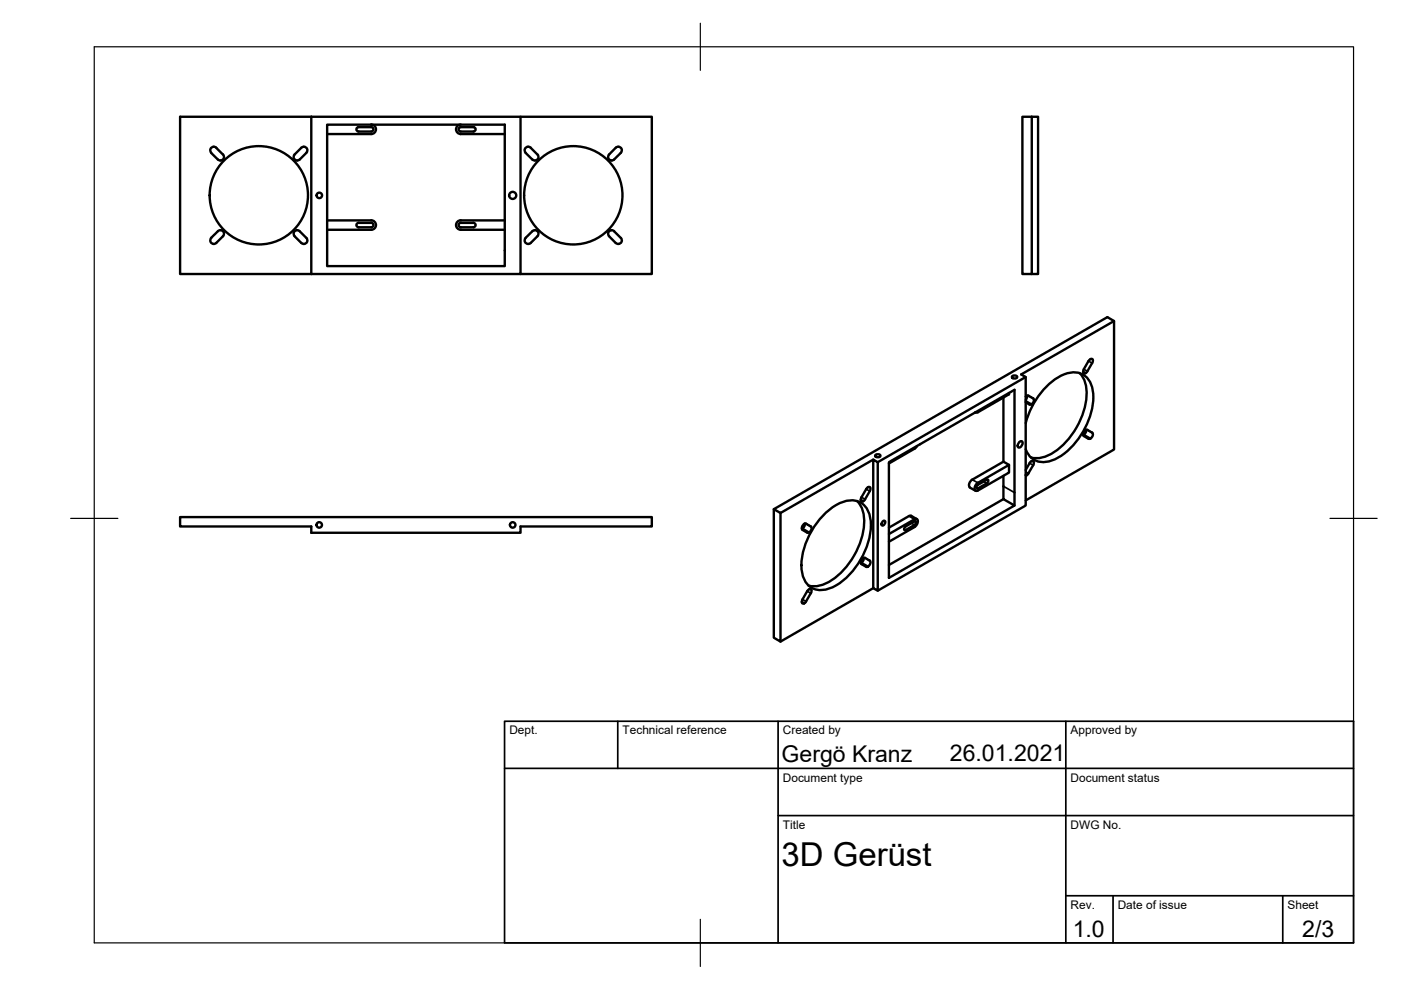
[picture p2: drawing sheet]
<svg xmlns="http://www.w3.org/2000/svg" width="297mm" height="210mm" viewBox="0 0 297 210" stroke-linecap="round" stroke-linejoin="round" font-family="sans-serif">
<!-- layer: Sichtbar -->
<g fill="none" stroke="#000" stroke-width=".51">
<path d="M44.8 32.4l1.4 1.4M44.8 32.4a.74 .74 0 0 1 0-1.1 .74 .74 0 0 1 1 0l1.5 1.4a.76 .76 0 0 1 0 1.1 .76 .76 0 0 1-1.1 0M62.5 32.7a.75 .75 0 0 0-.2 .9 .75 .75 0 0 0 .7 .4M64.4 31.1a.75 .75 0 0 1 .7 .5 .75 .75 0 0 1-.1 .8M64.4 31.1l-.5 .2-1.4 1.5M64.9 32.4l-1.4 1.4-.5 .2M66 24.8h44.4v33.3h-44.4M66 24.8h-27.8v33.3h27.8M66 24.8v33.3M69.4 26.4h37.6v30h-37.6zM76 27h2.7M76 26.9a.48 .48 0 0 0-.4 .5 .48 .48 0 0 0 .4 .5"/>
<path d="M78.7 26.4a1.01 1.01 0 0 1 1 1 1.01 1.01 0 0 1-1 1h-9.3M78.7 26.9a.48 .48 0 0 1 .5 .5 .48 .48 0 0 1-.5 .5h-2.7M97.7 27h2.7M97.7 26.4a1.01 1.01 0 0 0-1 1 1.01 1.01 0 0 0 1 1h9.3M97.7 26.9a.48 .48 0 0 0-.5 .5 .48 .48 0 0 0 .5 .5h2.7a.48 .48 0 0 0 .4-.5 .48 .48 0 0 0-.4-.5M110.4 24.8h27.8v33.3h-27.8M111.5 32.4a.75 .75 0 0 1 0-1.1 .75 .75 0 0 1 1 0l1.5 1.4a.76 .76 0 0 1-.1 1.1 .76 .76 0 0 1-1 0l-1.5-1.4M129.1 32.7a.75 .75 0 0 0-.1 .9 .75 .75 0 0 0 .7 .4M130.2 33.8l-.5 .2M131.6 32.4l-1.4 1.4M131.6 32.4a.76 .76 0 0 0 0-1.1 .76 .76 0 0 0-1.1 0l-1.4 1.5M218.8 24.8v33.3h-2v-33.3h3.3v33.3h-1.3"/>
<path d="M46.2 49l-1.4 1.4M46.2 49a.76 .76 0 0 1 1.1 0 .76 .76 0 0 1 0 1.1l-1.4 1.4a.75 .75 0 0 1-1.1 0 .75 .75 0 0 1 0-1.1M62.5 50.1l1.4 1.4 .5 .2M63 48.8l.5 .2 1.4 1.4M63 48.8a.75 .75 0 0 0-.7 .5 .75 .75 0 0 0 .2 .8M65 50.4a.75 .75 0 0 1 .1 .9 .75 .75 0 0 1-.7 .4M69.4 46.7h9.3M76 47.3h2.7M76 47.2a.48 .48 0 0 0-.4 .5 .48 .48 0 0 0 .4 .5M78.7 46.7a1.01 1.01 0 0 1 1 1 1.01 1.01 0 0 1-1 1h-9.3M78.7 47.2a.48 .48 0 0 1 .5 .5 .48 .48 0 0 1-.5 .5h-2.7M97.7 47.3h2.7"/>
<path d="M97.7 46.7h9.3M97.7 46.7a1.01 1.01 0 0 0-1 1 1.01 1.01 0 0 0 1 1h9.3M100.4 47.2a.48 .48 0 0 1 .4 .5 .48 .48 0 0 1-.4 .5h-2.7a.48 .48 0 0 1-.5-.5 .48 .48 0 0 1 .5-.5M111.4 50.4l1.5-1.4a.76 .76 0 0 1 1 0 .76 .76 0 0 1 0 1.1l-1.4 1.4a.76 .76 0 0 1-1 0 .76 .76 0 0 1 0-1.1M129.1 50.1l1.4 1.4a.76 .76 0 0 0 1.1 0 .76 .76 0 0 0 0-1.1M129.7 48.8l.5 .2M129.7 48.8a.75 .75 0 0 0-.7 .5 .75 .75 0 0 0 .1 .8M130.2 49l1.4 1.4M214.5 79.8a.64 .64 0 0 1 1.2 .2 .64 .64 0 0 1-1.2-.2zM217.5 79.9l-31.4 18.1M228.9 79.1a6.4 6.4 0 0 1 1.4 5.4 16 16 0 0 1-8.2 12.1 5.2 5.2 0 0 1-3.5 .4M229.6 78.8l.6 .3"/>
<path d="M231.2 76.2l-.4 .4-1.1 1.9 .1 .6h.4M231.2 76.1h.4a.66 .66 0 0 1 0 .9M231.5 77l-1.3 2.1M236.2 68.1l-19.7 11.3 1 .5v27.3l-31.4 18M185.1 97.4l1 .6v27.2l-1-.5zM185.1 97.4l-19.6 11.4-1.4-.8 70.7-40.8 1.4 .9v27.2l-18.7 10.8M185.5 96.5a.64 .64 0 0 1 1.2 .2 .64 .64 0 0 1-1.2-.2zM194.4 94.6l-.5 .5-5.4 3.2M206.8 87.4v.1M207.3 87.4h-.5M212.7 84.3v13.6l1.2 .7M212.7 97.9l-6.6 3.8"/>
<path d="M213.9 83.3v.3l-6.6 3.8M216.1 93.8l.5-.3a.76 .76 0 0 1 .1 .9 .76 .76 0 0 1-.9 .4v-.5zM217.5 84.1l.4-.2 1.2 .6a.9 .9 0 0 1-.4 1.2M217.5 85.3l.8 .5 .4-.1M217.5 85l1.2 .7M217.5 89.7a15.6 15.6 0 0 1 8.2-10.3 4.2 4.2 0 0 1 6 3.7 15.8 15.8 0 0 1-8 14.2 4.2 4.2 0 0 1-6.2-2.1M217.8 83.9l-.3 .9M218.3 98.2l-.8 1.4M218.7 97.8l-.4 .4M218.7 97.8h.4a.66 .66 0 0 1 0 .8l-1.1 1.8M229.7 92.2l1.5 .8M230.2 91.2l-.4 .4a.67 .67 0 0 0 0 .9l1 .5h.4"/>
<path d="M230.3 91.1a1.13 1.13 0 0 1-.7 1.1M230.5 91.2l1 .5M230.6 91.1l-.4 .1M231.6 91.7a.9 .9 0 0 1-.4 1.3M38.2 109.6h100v2h-27.8v1.4h-44.4v-1.4h-27.8zM164.1 108v27.2l1.4 .8v-27.2M170 112.1l1.5 .8M170.1 112.3l1 .6M170.2 112.3a.86 .86 0 0 1 .7-1.3l1 .6a.9 .9 0 0 1-.4 1.3M170.6 111l-.1 .6-.4 .5M171.5 112.9h-.4M174.6 109.2a9.3 9.3 0 0 1 5.8-3.1 4 4 0 0 1 4.2 4 15.6 15.6 0 0 1-8.4 14.6 4.2 4.2 0 0 1-6.2-3.6 15.6 15.6 0 0 1 4.6-11.9z"/>
<path d="M181.7 106.2a6.4 6.4 0 0 1 1.5 5.5 16 16 0 0 1-8.2 12.1 5.2 5.2 0 0 1-3.6 .3M182.5 106l.5 .3M182.6 119.3l-.1 .1M182.6 119.6l1.1 .6 .3-.1M183.1 118.3l-.1 .6-.4 .4M183.6 103.7l-1 1.7a.54 .54 0 0 0 .2 .9h.2M183.7 103.7l.3-.4h.4a.66 .66 0 0 1 0 .8l-1.4 2.2M184.4 118.9l-1-.6a.87 .87 0 0 0-.8 1.3M184.4 118.9a.9 .9 0 0 1-.4 1.2l-1.4-.8M187.1 110.6l.2-.2 .3 .1a.64 .64 0 0 1-.7 .9zM188.5 113.2l5.4-3.1 .5-.1a1.2 1.2 0 0 1-.5 1.7l-5.4 3.2M193.2 109.4l1.2 .7"/>
<path d="M193.2 109.4h-.5l-4.2 2.5M193.9 110.5l-1.9 1.1M193.9 110.5l.3 .1-.1 .6-2.3 1.2-.1-.4 .3-.4M206.2 101.7l-.6 .6a.85 .85 0 0 0 .1 1.1l1.1 .6M207.3 102.8l1.9-1.1h.3v.4l-.3 .4-1.9 1.1M207.3 102.4l6.6-3.8v1.6l-6.6 3.8M207.3 102.3a1.2 1.2 0 0 0-.5 1.7h.5M207.3 102.8l-.3 .6v.1l.3 .1M212.7 100.9v4.9l2.4 1.4-26.6 15.3v-24.5l26.6-15.4v24.6M212.7 105.8l-24.2 14M217.5 100.6l.2 .2M218.1 100.4l-.6 .4"/>
<path d="M170 127.6l.5 .3M171.4 125a.39 .39 0 0 1 .6 0v.5l-1.3 2.3a.38 .38 0 0 1-.7 0l.1-.7zM185.1 124.7l-19.6 11.3"/>
<circle cx="54.9" cy="41.4" r="10.4"/>
<circle cx="67.7" cy="41.4" r=".58"/>
<circle cx="108.7" cy="41.4" r=".75"/>
<circle cx="121.6" cy="41.4" r="10.4"/>
<circle cx="67.7" cy="111.3" r=".58"/>
<circle cx="108.7" cy="111.3" r=".58"/>
</g>
<!-- layer: Sichtbar schmal -->
<g fill="none" stroke="#000" stroke-width=".36">
<path d="M229.8 78.3l.7 .4M230.8 76.6l.7 .4M218 83.9l1.1 .6M218.3 98.2l.8 .4M230.5 91.1l1 .6M170.9 111l1 .6M182.6 105.4l.8 .5M183.4 118.3l1 .6M183.6 103.7l.8 .4M191.7 112.2l.3 .2M192.7 109.4l1.2 .7M193.2 110.9l.7 .4"/>
<path d="M206.1 101.7l1.2 .7M207 103.4l.3 .2M208.5 102.1l.7 .4M212.7 103.1l2.4 1.4M217.5 100l.5 .4M170.1 127.1l.8 .4M171.2 125.3l.7 .5"/>
</g>
<!-- layer: Border -->
<path d="M20 9.9h267v190h-267zM148.5 4.9v10M15 109.9h10M282 109.9h10M148.5 194.9v10" fill="none" stroke="#000" stroke-width=".25"/>
<!-- layer: TitleBlock -->
<path d="M107 152.9h180v47h-180zM131 152.9v10M165 152.9v47M226 152.9v47M107 162.9h180M165 172.9h122M226 189.9h61M236 189.9v10M272 189.9v10" fill="none" stroke="#000" stroke-width=".36"/>
<text font-size="7" x="165.7" y="183.5">3D Gerüst</text>
<g font-size="4.9">
<text x="165.7" y="161.5">Gergö Kranz</text>
<text x="201.4" y="161.4">26.01.2021</text>
<text x="227.4" y="198.6">1.0</text>
<text x="276.1" y="198.6">2/3</text>
</g>
<g font-size="2.5">
<text x="108" y="155.7">Dept.</text>
<text x="132" y="155.7">Technical reference</text>
<text x="166" y="155.7">Created by</text>
<text x="227" y="155.7">Approved by</text>
<text x="166" y="165.7">Document type</text>
<text x="227" y="165.7">Document status</text>
<text x="166" y="175.7">Title</text>
<text x="227" y="175.7">DWG No.</text>
<text x="227" y="192.7">Rev.</text>
<text x="237" y="192.7">Date of issue</text>
<text x="273" y="192.7">Sheet</text>
</g>
</svg>
